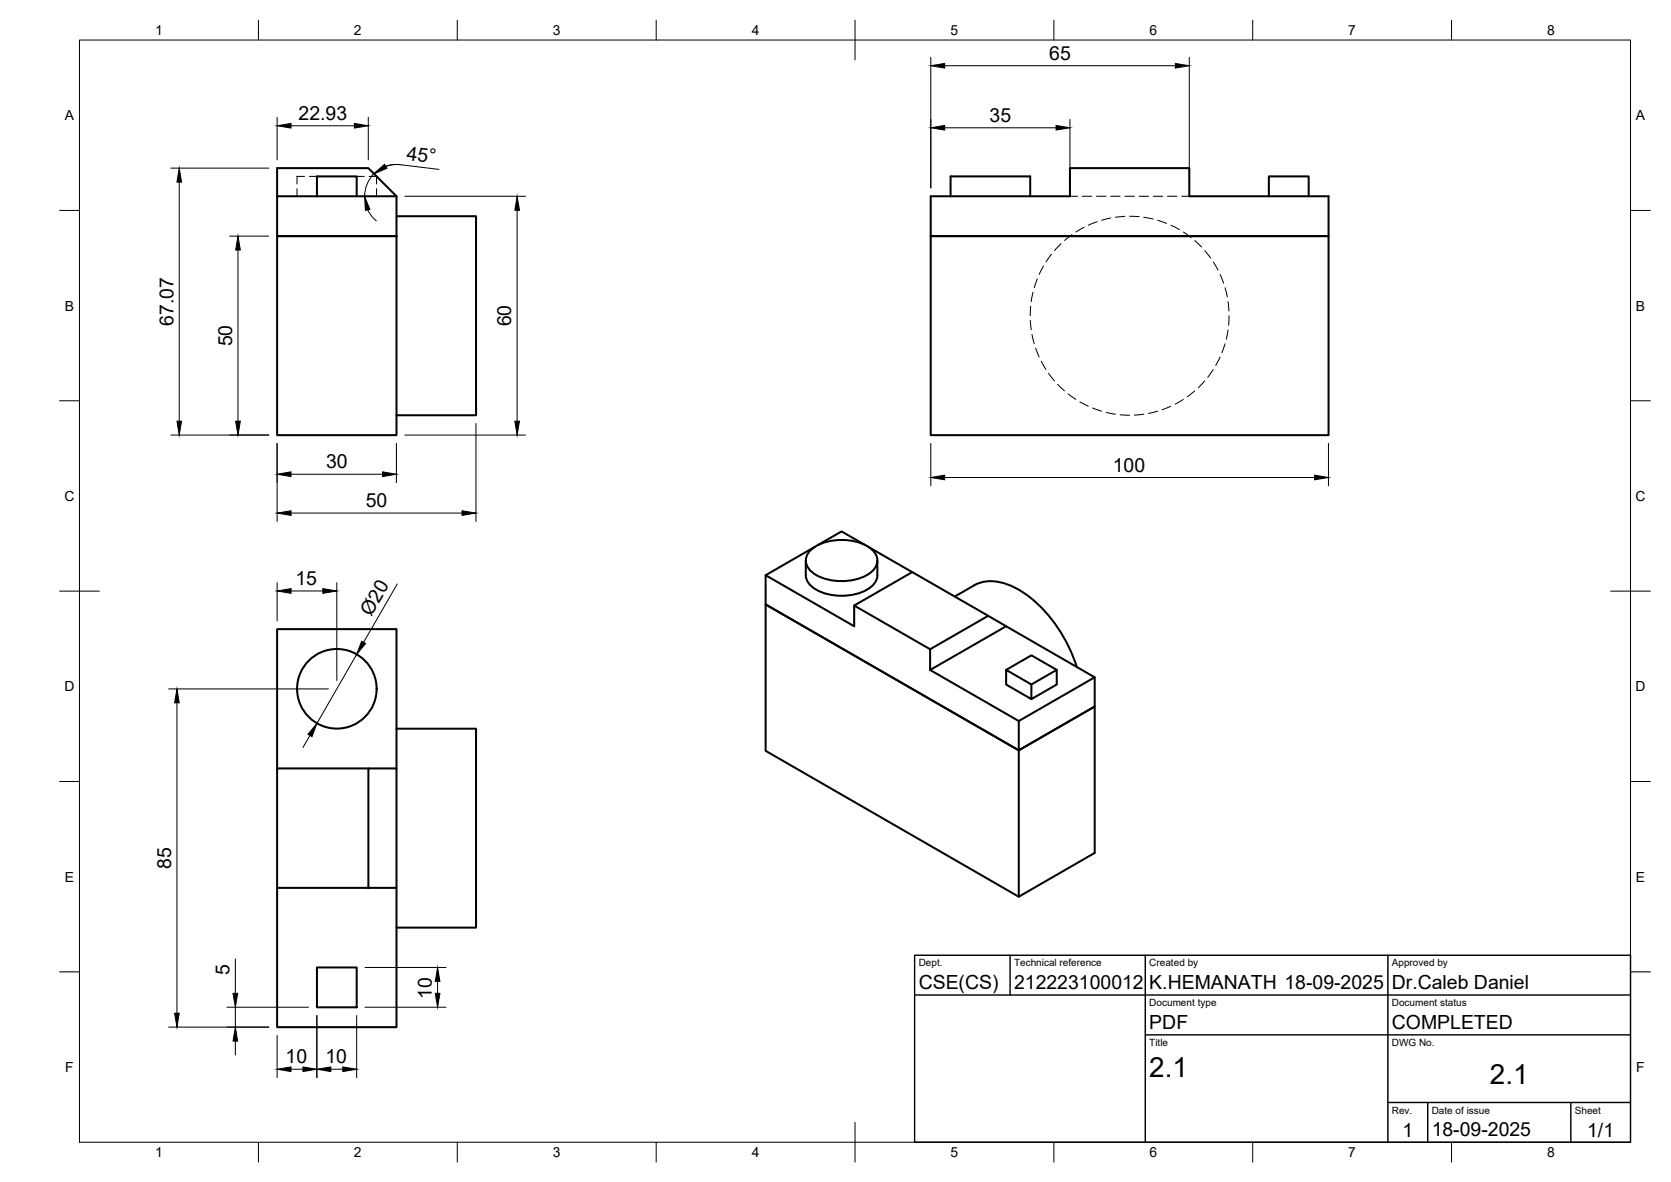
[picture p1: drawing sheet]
<svg xmlns="http://www.w3.org/2000/svg" width="420mm" height="297mm" viewBox="0 0 420 297" stroke-linecap="round" stroke-linejoin="round" font-family="sans-serif">
<!-- layer: Visible -->
<g fill="none" stroke="#000" stroke-width=".51">
<path d="M69.7 59.3h30v50.1h-30zM69.7 42.3h22.9l7.1 7h-30zM69.7 49.3v10h30v-10M79.7 49.3v-5h10v5M99.7 54.3h20v50.1h-20M234 59.3h100.1v50.1h-100.1zM234 49.3h35v-7h30v7h35.1v10h-100.1zM239 49.3v-5h20v5M319 49.3v-5h10.1v5M203.7 138.4a12.6 12.6 0 0 1 11.3-2.3 7.6 7.6 0 0 1 5.4 3.7 3.9 3.9 0 0 1-2.4 4.7 13.8 13.8 0 0 1-13.6-.6 3.5 3.5 0 0 1-.7-5.5zM204.9 137.4l-12.4 7.2 22.3 12.8v-5.2M205.7 137l5.9-3.5 6 3.5"/>
<path d="M218.4 137.4l11 6.4M192.5 151.9l63.7 36.7 19.1-11v36.7l-19.1 11-63.7-36.6zM192.5 144.6v7.3l63.7 36.7v36.7M202.6 144.5a4.7 4.7 0 0 0 3.1 3.9 13.6 13.6 0 0 0 13.5-1 3.8 3.8 0 0 0 1.4-2.9M202.6 140.9v3.7M220.6 140.9v3.7M244.9 147.1l-4.8 2.8M244.9 147.1a10.9 10.9 0 0 1 10.6 .8 34.7 34.7 0 0 1 15.2 19.7M248.5 154.8l-19.1-11-14.6 8.4 19.1 11M253 157.4l22.3 12.8-19.1 11-22.3-12.8M233.9 163.2l14.6-8.4 4.5 2.6-19.1 11zM253 168.3l6.3 3.7v3.7l-6.3-3.7v-3.7l6.3-3.6 6.4 3.6v3.7l-6.4 3.7"/>
<path d="M265.7 168.3l-6.4 3.7M275.3 170.2v7.4l-19.1 11v-7.4M69.7 193.1v-35h30v35M92.6 193.1h-22.9v65h30v-35M99.7 183.1h20v50h-20M69.7 223.1h30v-30h-7.1v30M79.7 243.1h10v10h-10z"/>
<circle cx="84.7" cy="173.1" r="10"/>
</g>
<!-- layer: Hidden -->
<g fill="none" stroke="#000" stroke-width=".25">
<path d="M74.7 47.4v1.9M76.6 44.3h-1.9v1.9M77.8 44.3h1.9M89.7 44.3h1.9M92.8 44.3h1.9v1.9M94.7 47.4v1.9M269 49.3h1.9M269.5 59l-1.8 1.4M272.1 49.3h2.4M272.6 57.1l-2.1 1.2M275.7 49.3h2.4M275.9 55.7l-2.2 .9"/>
<path d="M279.3 49.3h2.3M279.3 54.8l-2.3 .6M282.9 54.4l-2.4 .2M282.9 49.3h2.3M284 54.3l2.4 .1M286.4 49.3h2.4M287.6 54.6l2.3 .4M290 49.3h2.4M291.1 55.4l2.2 .7M293.6 49.3h2.4M294.4 56.6l2.1 1.1M297.1 49.3h1.9"/>
<path d="M297.6 58.3l1.9 1.4M259.1 77l-.1 2.3M259.7 73.5l-.4 2.3M260.8 70l-.7 2.3M262.4 66.8l-1.1 2.1M264.4 63.9l-1.4 1.9M266.8 61.2l-1.7 1.8M300.4 60.5l1.7 1.6M302.9 63l1.5 1.8M305.1 65.8l1.2 2.1M306.8 69l.9 2.2M308 72.3l.6 2.3"/>
<path d="M308.8 75.8l.2 2.4M309 79.4l-.1 2.3M259.1 80.5l.2 2.4M259.5 84.1l.5 2.3M260.4 87.5l.9 2.2M261.8 90.8l1.2 2M263.7 93.8l1.4 1.9M265.9 96.6l1.8 1.6M268.6 99l1.9 1.4M300.4 98.2l-1.9 1.5M302.9 95.7l-1.6 1.8M305.1 92.9l-1.4 1.9"/>
<path d="M306.8 89.7l-1.1 2.1M308 86.4l-.8 2.3M308.8 82.9l-.5 2.3M271.5 101l2.1 1.1M274.7 102.5l2.3 .8M278.1 103.6l2.4 .5M281.6 104.2l2.4 .2M287.6 104.1l-2.4 .2M291.1 103.3l-2.3 .6M294.4 102.1l-2.2 .9M297.5 100.4l-2 1.2"/>
</g>
<!-- layer: BORDER -->
<g fill="none" stroke="#000" stroke-width=".25">
<path d="M20 10.1h390v276.9h-390zM65 5.1v5M115 5.1v5M165 5.1v5M215 5.1v10M265 5.1v5M315 5.1v5M365 5.1v5M15 52.9h5M410 52.9h5M15 100.7h5M410 100.7h5"/>
<path d="M15 148.6h10M405 148.6h10M15 196.4h5M410 196.4h5M15 244.2h5M410 244.2h5M65 287v5M115 287v5M165 287v5M215 282.1v9.9M265 287v5M315 287v5"/>
<path d="M365 287v5"/>
</g>
<!-- layer: TITLEBLOCK -->
<path d="M230 240.1h180v46.9h-180zM230 250h180M254 240.1v9.9M288 240.1v46.9M349 240.1v46.9M288 260.1h122M349 277.1h61M359 277.1v9.9M395 277.1v9.9" fill="none" stroke="#000" stroke-width=".36"/>
<!-- layer: FD_Dimensions -->
<g fill="none" stroke="#000" stroke-width=".25">
<path d="M234 14.4v32.8M237.5 16.5h58M299 14.4v32.8M69.7 29.5v10.7M73.2 31.6h15.9M92.6 29.5v10.7M237.5 32.1h28M269 30v17.2M43 42.3h24.6M45.1 45.8v60M57.7 59.3h9.9M92.5 52.7l.9 1.5 1.2 1.3"/>
<path d="M100.5 41.4h-1.8l-1.7 .4M101.8 49.3h30.3M110.4 42.6l-9.8-1.2a8 8 0 0 0-8.9 7.9M130 52.8v53M59.8 62.8v43M43 109.3h24.6M69.7 111.4v19.6M73.2 119.2h23M99.7 111.4v9.9M101.8 109.3h30.3M119.7 106.4v24.6M234 111.4v10.7"/>
<path d="M334 111.4v10.7M73.2 128.9h43M237.5 120h93M69.7 146.4v9.6M73.2 148.5h8M84.7 146.4v24.6M99.9 146.8l-8.5 14.6M42.4 173.1h40.2M44.5 176.6v78M89.7 164.5l-10 17.3M77.9 184.8l-1.7 3M42.4 258.1h25.2"/>
<path d="M57.1 253.1h20.5M59.2 241v8.6M59.2 253.1v5M79.7 255.2v15.6M89.7 255.2v15.6M91.8 253.1h20.3M91.8 243.1h20.3M110 246.6v3M59.2 261.6v3.5M69.7 260.2v10.6M73.2 268.7h3M83.2 268.7h3"/>
</g>
<g fill="#000" stroke="#000" stroke-width=".25">
<path d="M234 16.5l3.5-.6v1.2zM295.5 15.9l3.5 .6-3.5 .6zM69.7 31.6l3.5-.6v1.2zM89.1 31l3.5 .6-3.5 .6zM234 32.1l3.5-.6v1.2zM265.5 31.5l3.5 .6-3.5 .6zM45.1 42.3l.6 3.5h-1.2zM91.7 49.3l1.3 3.3-1.1 .3zM94 43.7l2.7-2.4 .6 1zM130 49.3l.6 3.5h-1.1zM59.8 59.3l.6 3.5h-1.2zM44.5 105.8h1.2l-.6 3.5z"/>
<path d="M59.2 105.8h1.2l-.6 3.5zM69.7 119.2l3.5-.6v1.2zM96.2 118.6l3.5 .6-3.5 .6zM129.5 105.8h1.1l-.6 3.5zM234 120l3.5-.6v1.2zM330.5 119.4l3.5 .6-3.5 .6zM69.7 128.9l3.5-.5v1.1zM116.2 128.4l3.5 .5-3.5 .6zM69.7 148.5l3.5-.6v1.2zM81.2 147.9l3.5 .6-3.5 .6zM44.5 173.1l.6 3.5h-1.2zM90.9 161.1l1 .6-2.2 2.8z"/>
<path d="M79.7 181.8l-1.3 3.3-1-.6zM43.9 254.6h1.2l-.6 3.5zM58.6 249.6h1.2l-.6 3.5zM109.5 249.6h1.1l-.6 3.5zM110 243.1l.6 3.5h-1.1zM59.2 258.1l.6 3.5h-1.2zM69.7 268.7l3.5-.6v1.2zM76.2 268.1l3.5 .6-3.5 .6zM79.7 268.7l3.5-.6v1.2zM86.2 268.1l3.5 .6-3.5 .6z"/>
</g>
<g font-size="7">
<text x="289" y="270.6">2.1</text>
<text x="374.6" y="272.3">2.1</text>
</g>
<g font-size="4.9">
<text x="263.8" y="15.1">65</text>
<text x="75.1" y="30.1">22.93</text>
<text x="248.8" y="30.7">35</text>
<text x="102.2" y="40.1" transform="rotate(7 102.2 40.1)">45°</text>
<text x="43.6" y="81.9" transform="rotate(-90 43.6 81.9)">67.07</text>
<text x="128.6" y="82" transform="rotate(-90 128.6 82)">60</text>
<text x="58.4" y="87" transform="rotate(-90 58.4 87)">50</text>
<text x="82" y="117.7">30</text>
<text x="279.8" y="118.5">100</text>
<text x="92" y="127.5">50</text>
<text x="74.3" y="147.1">15</text>
<text x="93.4" y="155" transform="rotate(-60 93.4 155)">Ø20</text>
<text x="43" y="218.3" transform="rotate(-90 43 218.3)">85</text>
<text x="57.7" y="244.9" transform="rotate(-90 57.7 244.9)">5</text>
<text x="108.6" y="251" transform="rotate(-90 108.6 251)">10</text>
<text x="231" y="248.5">CSE(CS)</text>
<text x="255" y="248.5">212223100012</text>
<text x="289" y="248.5">K.HEMANATH 18-09-2025</text>
<text x="350" y="248.5">Dr.Caleb Daniel</text>
<text x="289" y="258.6">PDF</text>
<text x="350" y="258.6">COMPLETED</text>
<text x="71.8" y="267.2">10</text>
<text x="81.8" y="267.2">10</text>
<text x="352.6" y="285.7">1</text>
<text x="360" y="285.5">18-09-2025</text>
<text x="399.1" y="285.7">1/1</text>
</g>
<g font-size="3.5">
<text x="39" y="8.8">1</text>
<text x="89" y="8.8">2</text>
<text x="139" y="8.8">3</text>
<text x="189" y="8.8">4</text>
<text x="239" y="8.8">5</text>
<text x="289" y="8.8">6</text>
<text x="339" y="8.8">7</text>
<text x="389" y="8.8">8</text>
<text x="16.3" y="30.2">A</text>
<text x="411.3" y="30.2">A</text>
<text x="16.3" y="78">B</text>
<text x="411.3" y="78">B</text>
<text x="16.2" y="125.9">C</text>
<text x="411.2" y="125.9">C</text>
<text x="16.2" y="173.7">D</text>
<text x="411.2" y="173.7">D</text>
<text x="16.3" y="221.6">E</text>
<text x="411.3" y="221.6">E</text>
<text x="16.4" y="269.4">F</text>
<text x="411.4" y="269.4">F</text>
<text x="39" y="290.8">1</text>
<text x="89" y="290.8">2</text>
<text x="139" y="290.8">3</text>
<text x="189" y="290.8">4</text>
<text x="239" y="290.8">5</text>
<text x="289" y="290.8">6</text>
<text x="339" y="290.8">7</text>
<text x="389" y="290.8">8</text>
</g>
<g font-size="2.5">
<text x="231" y="242.9">Dept.</text>
<text x="255" y="242.9">Technical reference</text>
<text x="289" y="242.9">Created by</text>
<text x="350" y="242.9">Approved by</text>
<text x="289" y="252.8">Document type</text>
<text x="350" y="252.8">Document status</text>
<text x="289" y="262.9">Title</text>
<text x="350" y="262.9">DWG No.</text>
<text x="350" y="279.9">Rev.</text>
<text x="360" y="279.9">Date of issue</text>
<text x="396" y="279.9">Sheet</text>
</g>
</svg>
